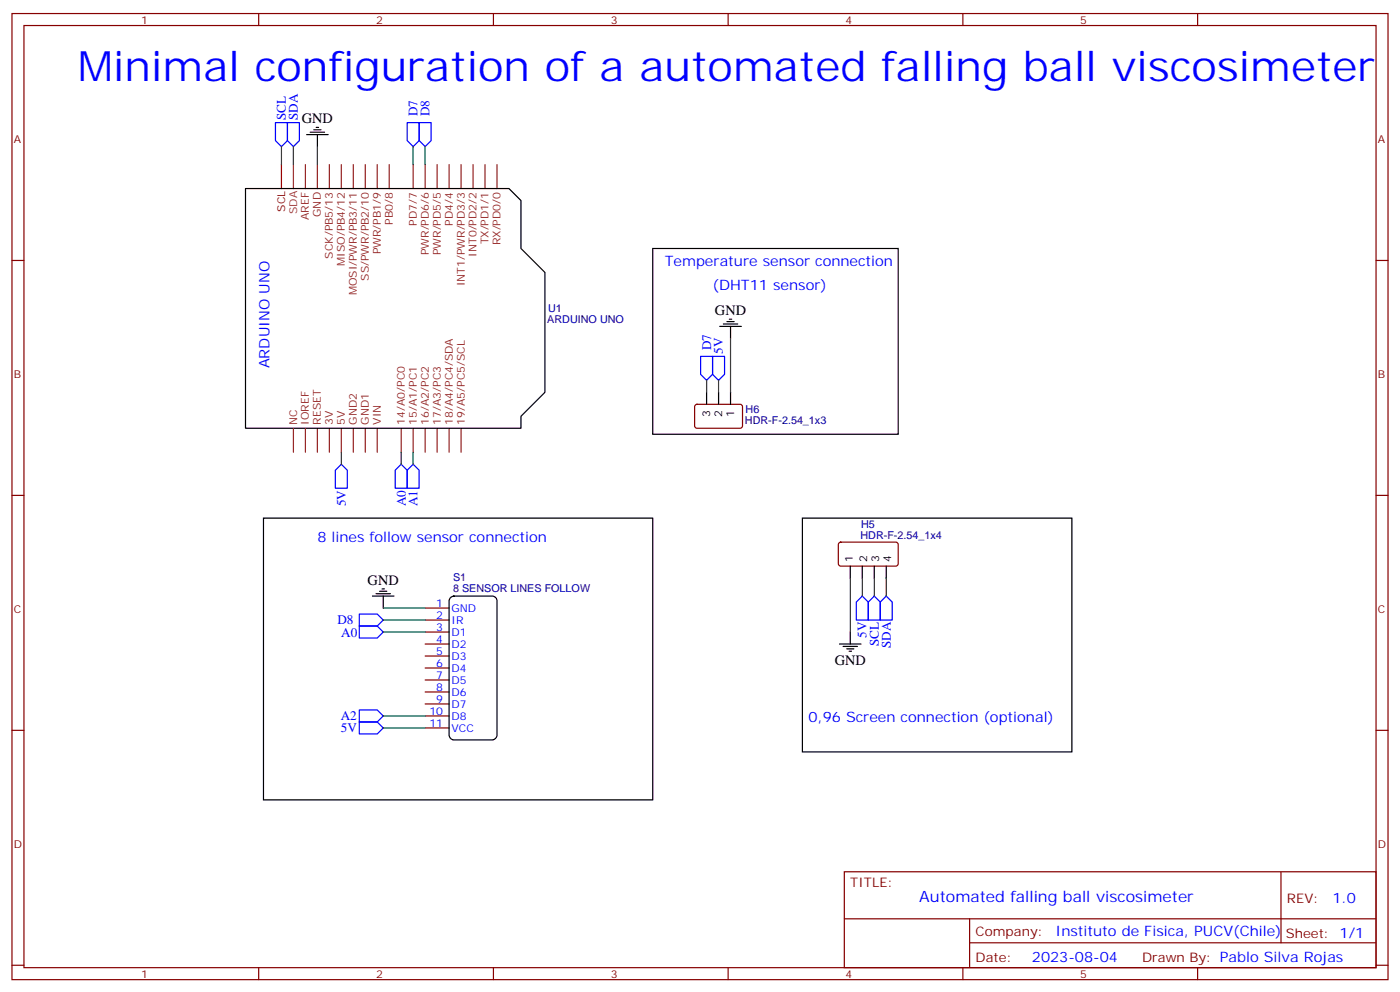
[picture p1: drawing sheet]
<svg xmlns="http://www.w3.org/2000/svg" width="412mm" height="292mm" viewBox="0 0 412 292" stroke-linecap="round" stroke-linejoin="round" font-family="sans-serif">
<g fill="none" stroke="#870000" stroke-width=".35">
<path d="M3.5 4h405.4v284.3h-405.4zM7.1 7.5h398.2v277.3h-398.2zM76.2 4v3.5M145.3 4v3.5M214.5 4v3.5M283.6 4v3.5M352.8 4v3.5M3.5 76.7h3.6M405.3 76.7h3.6M204.8 119.2l.5-.2h13l.4 .7v5.9l-.7 .4h-13l-.4-.7v-5.6zM3.5 145.8h3.6M247.2 159.8l.4-.2h16.6l.4 .7-.1 5.9-.6 .4h-16.5l-.5-.7v-5.6z"/>
<path d="M405.3 145.8h3.6M125.2 179h7.1M125.2 182.5h7.1M125.2 186h7.1M125.2 189.5h7.1M125.2 193.1h7.1M125.2 196.6h7.1M3.5 214.9h3.6M125.2 200.1h7.1M125.2 203.7h7.1M125.2 207.2h7.1M125.2 210.7h7.1"/>
<path d="M125.2 214.2h7.1M405.3 214.9h3.6M248.7 256.6h156.6v28.2h-156.6zM377.3 256.6v20.9M248.7 270.4h156.5M285.6 277.5h119.6M285.6 270.4v14.1M3.5 284.1h3.6M76.2 284.8v3.5M145.3 284.8v3.5M214.5 284.8v3.5M283.6 284.8v3.5"/>
<path d="M352.8 284.8v3.5M405.3 284.1h3.6"/>
</g>
<g fill="none" stroke="#8c2424" stroke-width=".35">
<path d="M90 48.4v7.1M93.5 48.4v7.1M97 48.4v7.1M100.5 48.4v7.1M104.1 48.4v7.1M107.6 48.4v7.1M111.1 48.4v7.1M114.7 48.4v7.1M121.7 48.4v7.1M125.2 48.4v7.1M128.8 48.4v7.1M132.3 48.4v7.1"/>
<path d="M135.8 48.4v7.1M139.3 48.4v7.1M142.9 48.4v7.1M146.4 48.4v7.1M86.4 126v7.1M90 126v7.1M93.5 126v7.1M97 126v7.1M100.5 126v7.1M104.1 126v7.1M107.6 126v7.1M111.1 126v7.1"/>
<path d="M118.2 126v7.1M121.7 126v7.1M125.2 126v7.1M128.8 126v7.1M132.3 126v7.1M135.8 126v7.1"/>
</g>
<path d="M86.4 48.4v7.1" fill="none" stroke="#933" stroke-width=".35"/>
<path d="M82.9 48.4v7.1" fill="none" stroke="#900" stroke-width=".35"/>
<g fill="none" stroke="#000" stroke-width=".35">
<path d="M90.3 39.6h6.4M91.4 38.9h4.2M92.4 38.2h2.1M93.1 37.5h.7M93.5 39.6v3.5M72.3 55.5h77.6l3.6 3.5v14.1l7 7.1v35.3l-7 7v3.5h-81.2zM192.3 73.1h72.3v54.7h-72.3zM212 96.1h6.4M213.1 95.4h4.2M214.1 94.7h2.2M214.8 93.9h.7M215.2 96.1v3.5"/>
<path d="M208.1 115.5v3.5M211.7 115.5v3.5M215.2 115.5v3.5M77.6 152.5h114.7v82.9h-114.7zM236.4 152.5h79.3v68.8h-79.3zM109.7 175.4h6.4M110.8 174.7h4.2M111.8 174h2.1M112.5 173.3h.7M112.9 175.4v3.6M132.6 176l1.1-.6h11.3a1.41 1.41 0 0 1 1.4 1.4v39.6a1.51 1.51 0 0 1-1.4 1.4h-11.3a1.51 1.51 0 0 1-1.4-1.4v-39.6zM250.5 166.6v3.5"/>
<path d="M254 166.6v3.5M257.5 166.6v3.5M261.1 166.6v3.5M247.3 189.5h6.3M248.4 190.3h4.2M249.4 191h2.1M250.1 191.7h.7M250.5 186v3.5"/>
</g>
<g fill="none" stroke="#00f" stroke-width=".35">
<path d="M81.1 36.1h3.6v5.3l-1.8 1.7-1.8-1.7zM84.7 36.1h3.5v5.3l-1.8 1.7-1.7-1.7zM119.9 36.1h3.6v5.3l-1.8 1.7-1.8-1.7zM123.5 36.1h3.5v5.3l-1.8 1.7-1.7-1.7zM206.4 104.9h3.5v5.3l-1.8 1.7-1.7-1.7zM209.9 104.9h3.5v5.3l-1.7 1.7-1.8-1.7zM100.5 136.6l1.8 1.8v5.3h-3.5v-5.3zM118.2 136.6l1.7 1.8v5.3h-3.5v-5.3zM119.9 138.4l1.8-1.8 1.8 1.8v5.3h-3.6zM252.2 177.2l1.8-1.8 1.8 1.8v5.3h-3.6zM255.8 177.2l1.7-1.8 1.8 1.8v5.3h-3.5zM259.3 177.2l1.8-1.8 1.7 1.8v5.3h-3.5z"/>
<path d="M105.8 184.3h5.3l1.8 1.7-1.8 1.8h-5.3zM105.8 180.7h5.3l1.8 1.8-1.8 1.8h-5.3zM105.8 209h5.3l1.8 1.7-1.8 1.8h-5.3zM105.8 212.5h5.3l1.8 1.7-1.8 1.8h-5.3z"/>
</g>
<g fill="none" stroke="#008700" stroke-width=".35">
<path d="M82.9 43.1v5.3M86.4 43.1v5.3M93.5 43.1v5.3M121.7 43.1v5.3M125.2 43.1v5.3M215.2 99.6v15.9M208.1 111.9v3.6M211.7 111.9v3.6M100.5 133.1v3.5M118.2 133.1v3.5M121.7 133.1v3.5M112.9 179h12.3"/>
<path d="M250.5 170.1v15.9M254 170.1v5.3M257.5 170.1v5.3M261.1 170.1v5.3M112.9 182.5h12.3M112.9 186h12.3M112.9 210.7h12.3M112.9 214.2h12.3"/>
</g>
<text font-size="12.3" fill="#00f" x="22.9" y="23.7">Minimal configuration of a automated falling ball viscosimeter</text>
<text font-size="4.6" fill="#00f" x="270.8" y="265.6">Automated falling ball viscosimeter</text>
<g font-size="4.2">
<text x="88.9" y="36.3">GND</text>
<text x="210.6" y="92.8">GND</text>
<text x="108.3" y="172.2">GND</text>
<text x="245.9" y="195.7">GND</text>
</g>
<g font-size="4.2" fill="#00f">
<text x="195.8" y="78.4">Temperature sensor connection</text>
<text x="209.9" y="85.5">(DHT11 sensor)</text>
<text x="79.4" y="108.4" transform="rotate(-90 79.4 108.4)">ARDUINO UNO</text>
<text x="93.5" y="159.6">8 lines followsensor connection</text>
<text x="238.1" y="212.5">0,96 Screen connection (optional)</text>
<text x="392.5" y="265.8">1.0</text>
<text x="310.9" y="275.4">Instituto de Fisica, PUCV(Chile)</text>
<text x="304" y="283.2">2023-08-04</text>
</g>
<g font-size="3.9" fill="#00f">
<text x="84.2" y="35.4" transform="rotate(-90 84.2 35.4)">SCL</text>
<text x="87.7" y="35.4" transform="rotate(-90 87.7 35.4)">SDA</text>
<text x="123" y="34.2" transform="rotate(-90 123 34.2)">D7</text>
<text x="126.6" y="34.2" transform="rotate(-90 126.6 34.2)">D8</text>
<text x="209.5" y="103" transform="rotate(-90 209.5 103)">D7</text>
<text x="212.9" y="104.2" transform="rotate(-90 212.9 104.2)">5V</text>
<text x="101.9" y="149" transform="rotate(-90 101.9 149)">5V</text>
<text x="119.5" y="149" transform="rotate(-90 119.5 149)">A0</text>
<text x="123" y="149" transform="rotate(-90 123 149)">A1</text>
<text x="99.4" y="183.8">D8</text>
<text x="100.5" y="187.3">A0</text>
<text x="255.3" y="187.8" transform="rotate(-90 255.3 187.8)">5V</text>
<text x="258.9" y="190.1" transform="rotate(-90 258.9 190.1)">SCL</text>
<text x="262.4" y="190.7" transform="rotate(-90 262.4 190.7)">SDA</text>
<text x="100.4" y="212">A2</text>
<text x="100.4" y="215.5">5V</text>
</g>
<g font-size="3.9" fill="#800">
<text x="250.5" y="261.2">TITLE:</text>
<text x="379.1" y="265.8">REV:</text>
<text x="287.4" y="275.4">Company:</text>
<text x="378.7" y="276">Sheet: 1/1</text>
<text x="287.4" y="283">Date:</text>
<text x="336.4" y="283.1">Draw</text>
<text x="346.6" y="283.1">n By: Pablo Silva Rojas</text>
</g>
<g font-size="3.2" fill="#800">
<text x="41.6" y="7">1</text>
<text x="110.8" y="7">2</text>
<text x="179.9" y="7">3</text>
<text x="249.1" y="7">4</text>
<text x="318.2" y="7">5</text>
<text x="4.1" y="42.1">A</text>
<text x="405.9" y="42.1">A</text>
<text x="4.1" y="111.2">B</text>
<text x="405.9" y="111.2">B</text>
<text x="4.1" y="180.4">C</text>
<text x="405.9" y="180.4">C</text>
<text x="4.1" y="249.5">D</text>
<text x="405.9" y="249.5">D</text>
<text x="41.6" y="287.8">1</text>
<text x="110.8" y="287.8">2</text>
<text x="179.9" y="287.8">3</text>
<text x="249.1" y="287.8">4</text>
<text x="318.2" y="287.8">5</text>
</g>
<text font-size="3.2" fill="#900" x="84" y="62.3" transform="rotate(-90 84 62.3)">SCL</text>
<text font-size="3.2" fill="#933" x="87.5" y="63" transform="rotate(-90 87.5 63)">SDA</text>
<g font-size="3.2" fill="#8d2323">
<text x="91" y="64.8" transform="rotate(-90 91 64.8)">AREF</text>
<text x="94.5" y="63.8" transform="rotate(-90 94.5 63.8)">GND</text>
<text x="115.7" y="66.1" transform="rotate(-90 115.7 66.1)">PB0/8</text>
<text x="122.8" y="66.4" transform="rotate(-90 122.8 66.4)">PD7/7</text>
<text x="133.3" y="66.4" transform="rotate(-90 133.3 66.4)">PD4/4</text>
<text x="143.9" y="72" transform="rotate(-90 143.9 72)">TX/PD1/1</text>
<text x="98.1" y="76.2" transform="rotate(-90 98.1 76.2)">SCK/PB5/13</text>
<text x="112.2" y="74.8" transform="rotate(-90 112.2 74.8)">PWR/PB1/9</text>
<text x="126.3" y="75.1" transform="rotate(-90 126.3 75.1)">PWR/PD6/6</text>
<text x="129.8" y="75.1" transform="rotate(-90 129.8 75.1)">PWR/PD5/5</text>
<text x="140.4" y="75.5" transform="rotate(-90 140.4 75.5)">INT0/PD2/2</text>
<text x="147.5" y="72.2" transform="rotate(-90 147.5 72.2)">RX/PD0/0</text>
<text x="101.6" y="78.2" transform="rotate(-90 101.6 78.2)">MISO/PB4/12</text>
<text x="108.7" y="82.6" transform="rotate(-90 108.7 82.6)">SS/PWR/PB2/10</text>
<text x="105.1" y="86.9" transform="rotate(-90 105.1 86.9)">MOSI/PWR/PB3/11</text>
<text x="136.9" y="84.2" transform="rotate(-90 136.9 84.2)">INT1/PWR/PD3/3</text>
<text x="87.5" y="125" transform="rotate(-90 87.5 125)">NC</text>
<text x="91" y="125" transform="rotate(-90 91 125)">IOREF</text>
<text x="94.5" y="125" transform="rotate(-90 94.5 125)">RESET</text>
<text x="98.1" y="125" transform="rotate(-90 98.1 125)">3V</text>
<text x="101.6" y="125" transform="rotate(-90 101.6 125)">5V</text>
<text x="105.1" y="125" transform="rotate(-90 105.1 125)">GND2</text>
<text x="108.7" y="125" transform="rotate(-90 108.7 125)">GND1</text>
<text x="112.2" y="125" transform="rotate(-90 112.2 125)">VIN</text>
<text x="119.2" y="125" transform="rotate(-90 119.2 125)">14/A0/PC0</text>
<text x="122.8" y="125" transform="rotate(-90 122.8 125)">15/A1/PC1</text>
<text x="126.3" y="125" transform="rotate(-90 126.3 125)">16/A2/PC2</text>
<text x="129.8" y="125" transform="rotate(-90 129.8 125)">17/A3/PC3</text>
<text x="133.3" y="125" transform="rotate(-90 133.3 125)">18/A4/PC4/SDA</text>
<text x="136.9" y="125" transform="rotate(-90 136.9 125)">19/A5/PC5/SCL</text>
</g>
<g font-size="3.2" fill="#000080">
<text x="161.2" y="95.2">ARDUINO UNO</text>
<text x="161.4" y="91.9">U1</text>
<text x="219.4" y="124.8">HDR-F-2.54_1x3</text>
<text x="219.6" y="121.5">H6</text>
<text x="253.7" y="155.3">H5</text>
<text x="253.5" y="158.5">HDR-F-2.54_1x4</text>
<text x="133.5" y="170.9">S1</text>
<text x="133.5" y="174.2">8 SENSOR LINES FOLLOW</text>
</g>
<g font-size="3.2">
<text x="209.2" y="122.8" transform="rotate(-90 209.2 122.8)">3</text>
<text x="212.7" y="122.8" transform="rotate(-90 212.7 122.8)">2</text>
<text x="216.3" y="122.8" transform="rotate(-90 216.3 122.8)">1</text>
<text x="251.2" y="165.3" transform="rotate(-90 251.2 165.3)">1</text>
<text x="255.4" y="165.3" transform="rotate(-90 255.4 165.3)">2</text>
<text x="258.9" y="165.3" transform="rotate(-90 258.9 165.3)">3</text>
<text x="262.5" y="165.3" transform="rotate(-90 262.5 165.3)">4</text>
</g>
<g font-size="3.2" fill="#00f">
<text x="128.5" y="178.6">1</text>
<text x="128.5" y="182.1">2</text>
<text x="128.5" y="185.7">3</text>
<text x="133" y="180">GND</text>
<text x="133" y="183.6">IR</text>
<text x="128.5" y="189.2">4</text>
<text x="133" y="187.1">D1</text>
<text x="133" y="190.6">D2</text>
<text x="128.5" y="192.7">5</text>
<text x="128.5" y="196.3">6</text>
<text x="133" y="194.1">D3</text>
<text x="133" y="197.7">D4</text>
<text x="128.5" y="199.8">7</text>
<text x="128.5" y="203.3">8</text>
<text x="133" y="201.2">D5</text>
<text x="128.5" y="206.8">9</text>
<text x="133" y="204.7">D6</text>
<text x="133" y="208.2">D7</text>
<text x="126.5" y="210.4">10</text>
<text x="126.5" y="213.9">11</text>
<text x="133" y="211.8">D8</text>
<text x="133" y="215.3">VCC</text>
</g>
</svg>
